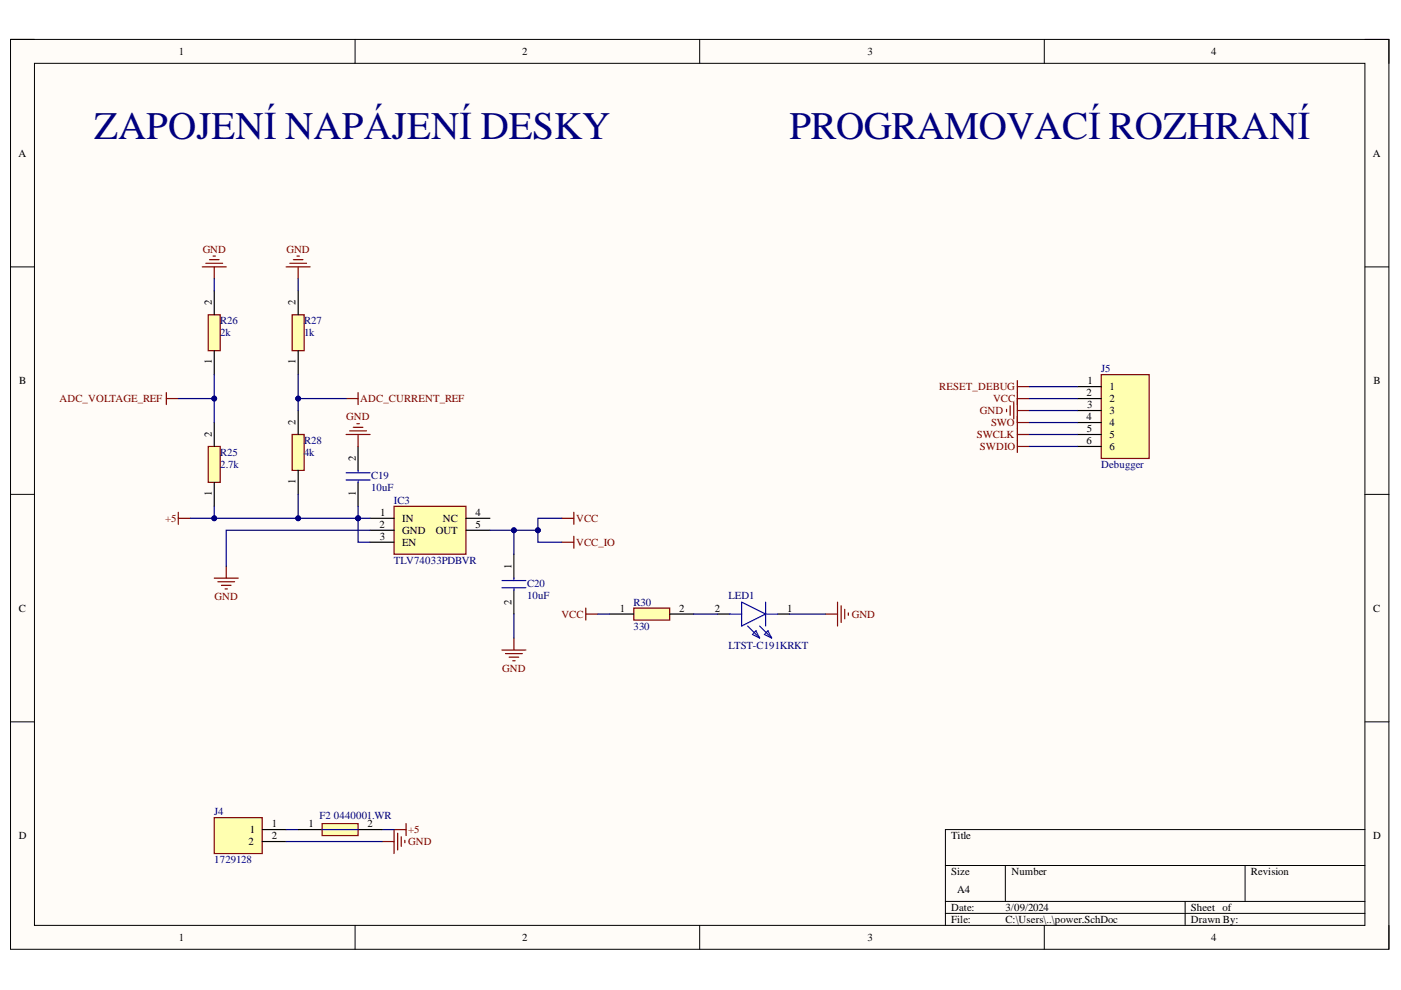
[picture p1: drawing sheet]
<svg xmlns="http://www.w3.org/2000/svg" width="297mm" height="210mm" viewBox="0 0 297 210" stroke-linecap="round" stroke-linejoin="round" font-family="sans-serif">
<path d="M2.2 8.4h292.3v192.9h-292.3z" fill-rule="evenodd" fill="#fffcf8"/>
<path d="M2.2 8.4h292.3v192.9h-292.3z" fill="none" stroke="#000" stroke-width=".21"/>
<path d="M7.3 13.4h282.1v182.8h-282.1z" fill-rule="evenodd" fill="#fffcf8"/>
<g fill="none" stroke="#000" stroke-width=".21">
<path d="M2.2 8.4h5.1M7.3 13.4h282.1v182.8h-282.1zM75.3 8.4v5M148.3 8.4v5M221.4 8.4v5M289.4 8.4h5.1v5M2.2 56.6h5.1M289.4 56.6h5.1M2.2 104.8h5.1M289.4 104.8h5.1M2.2 153h5.1M289.4 153h5.1"/>
<path d="M289.4 175.9h-89v20.3M75.3 196.2v5.1M148.3 196.2v5.1M200.4 183.5h89M200.4 191.1h89M200.4 193.7h89M213.2 183.5v7.6M221.4 196.2v5.1M251.3 191.1v5.1M264 183.5v7.6M294.5 196.2v5.1"/>
</g>
<path d="M83.5 107.3h15.3v10.2h-15.3z" fill-rule="evenodd" fill="#ffffb0"/>
<path d="M37.8 108.6v2.6M37.8 109.9h2.5M83.5 107.3h15.3v10.2h-15.3zM119.1 109.9h2.6M119.1 115h2.6M121.7 108.6v2.6M121.7 113.7v2.5M45.4 122.6h5.1M46.2 123.3h3.5M47 124.1h2M47.7 124.9h.5M48 120v2.6" fill="none" stroke="#800000" stroke-width=".25"/>
<path d="M78.5 109.9h5M78.5 112.4h5M78.5 115h5M98.8 109.9h5.1M98.8 112.4h5.1" fill="none" stroke="#000" stroke-width=".25"/>
<path d="M45.4 173.4h10.2v7.6h-10.2z" fill-rule="evenodd" fill="#ffffb0"/>
<g fill="none" stroke="#800000" stroke-width=".25">
<path d="M73.4 92.1h5.1M74.1 91.4h3.6M74.9 90.6h2M75.7 89.8h.5M75.9 92.1v2.6M106.4 137.8h5.1M107.2 138.6h3.5M107.9 139.3h2.1M109 135.3v2.5M108.7 140.1h.5M45.4 173.4h10.2v7.6h-10.2zM81 178.4h2.5"/>
<path d="M84.3 176.7v3.5M85.1 177.4v2.1M85.8 178.2v.5M86.1 174.6v2.6M86.1 175.9h-2.6v5.1"/>
</g>
<path d="M75.9 94.7v5M75.9 102.3v5M109 117.5v5.1M109 125.1v5.1M55.6 175.9h5.1M55.6 178.4h5.1" fill="none" stroke="#000" stroke-width=".25"/>
<path d="M75.9 99.7v.5M73.4 101.8h5.1M73.4 100.2h5.1M75.9 101.8v.5M106.4 123.1h5.1M106.4 124.6h5.1M109 122.6v.5M109 124.6v.5" fill="none" stroke="#00f" stroke-width=".25"/>
<path d="M233.5 79.4h10.1v17.8h-10.1z" fill-rule="evenodd" fill="#ffffb0"/>
<g fill="none" stroke="#800000" stroke-width=".25">
<path d="M42.9 56.6h5.1M43.6 55.8h3.6M44.4 55.1h2M45.2 54.3h.5M45.4 56.6v2.5M233.5 79.4h10.1v17.8h-10.1zM35.3 84.5h2.5M35.3 83.2v2.6M213.4 86.8v.5M214.2 86v2.1M214.9 85.3v3.5M215.7 80.7v15.2"/>
<path d="M215.7 82h2.5M215.7 92.1h2.5M215.7 94.7h2.5M215.7 87h2.5M215.7 84.5h2.5M215.7 89.6h2.5"/>
</g>
<path d="M228.4 82h5.1M228.4 84.5h5.1M228.4 87h5.1M228.4 89.6h5.1M228.4 92.1h5.1M228.4 94.7h5.1" fill="none" stroke="#000" stroke-width=".25"/>
<path d="M61.9 66.7h2.6v7.7h-2.6z" fill-rule="evenodd" fill="#ffffb0"/>
<path d="M60.7 56.6h5.1M61.4 55.8h3.6M62.2 55.1h2M63 54.3h.5M63.2 56.6v2.5M61.9 66.7h2.6v7.7h-2.6z" fill="none" stroke="#800000" stroke-width=".25"/>
<path d="M63.2 61.7v5M63.2 74.4v5" fill="none" stroke="#000" stroke-width=".25"/>
<path d="M44.2 66.7h2.5v7.7h-2.5z" fill-rule="evenodd" fill="#ffffb0"/>
<path d="M44.2 66.7h2.5v7.7h-2.5z" fill="none" stroke="#800000" stroke-width=".25"/>
<path d="M45.4 61.7v5M45.4 74.4v5" fill="none" stroke="#000" stroke-width=".25"/>
<path d="M44.2 94.7h2.5v7.6h-2.5z" fill-rule="evenodd" fill="#ffffb0"/>
<path d="M44.2 94.7h2.5v7.6h-2.5z" fill="none" stroke="#800000" stroke-width=".25"/>
<path d="M45.4 89.6v5.1M45.4 102.3v5" fill="none" stroke="#000" stroke-width=".25"/>
<path d="M61.9 92.1h2.6v7.6h-2.6z" fill-rule="evenodd" fill="#ffffb0"/>
<path d="M61.9 92.1h2.6v7.6h-2.6zM73.4 84.5h2.5M75.9 83.2v2.6" fill="none" stroke="#800000" stroke-width=".25"/>
<path d="M63.2 87v5.1M63.2 99.7v5.1" fill="none" stroke="#000" stroke-width=".25"/>
<path d="M114 112.4v2.6h5.1" fill="none" stroke="#000080" stroke-width=".25"/>
<circle cx="114" cy="112.4" r=".51" fill="#000080"/>
<circle cx="114" cy="112.4" r=".51" fill="none" stroke="#000080" stroke-width=".21"/>
<path d="M109 112.4v5.1M109 130.2v5.1M60.7 178.4h20.3" fill="none" stroke="#000080" stroke-width=".25"/>
<circle cx="109" cy="112.4" r=".51" fill="#000080"/>
<circle cx="109" cy="112.4" r=".51" fill="none" stroke="#000080" stroke-width=".21"/>
<path d="M75.9 107.3v2.6" fill="none" stroke="#000080" stroke-width=".25"/>
<circle cx="75.9" cy="109.9" r=".51" fill="#000080"/>
<circle cx="75.9" cy="109.9" r=".51" fill="none" stroke="#000080" stroke-width=".21"/>
<path d="M218.2 82h10.2M218.2 84.5h10.2M218.2 87h10.2M218.2 94.7h10.2M218.2 92.1h10.2M218.2 89.6h10.2M119.1 109.9h-5.1v2.5h-10.1" fill="none" stroke="#000080" stroke-width=".25"/>
<circle cx="109" cy="112.4" r=".51" fill="#000080"/>
<circle cx="109" cy="112.4" r=".51" fill="none" stroke="#000080" stroke-width=".21"/>
<circle cx="114" cy="112.4" r=".51" fill="#000080"/>
<circle cx="114" cy="112.4" r=".51" fill="none" stroke="#000080" stroke-width=".21"/>
<path d="M40.3 109.9h38.2M78.5 112.4h-30.5v7.6" fill="none" stroke="#000080" stroke-width=".25"/>
<circle cx="75.9" cy="109.9" r=".51" fill="#000080"/>
<circle cx="75.9" cy="109.9" r=".51" fill="none" stroke="#000080" stroke-width=".21"/>
<circle cx="63.2" cy="109.9" r=".51" fill="#000080"/>
<circle cx="63.2" cy="109.9" r=".51" fill="none" stroke="#000080" stroke-width=".21"/>
<circle cx="45.4" cy="109.9" r=".51" fill="#000080"/>
<circle cx="45.4" cy="109.9" r=".51" fill="none" stroke="#000080" stroke-width=".21"/>
<path d="M45.4 107.3v2.6" fill="none" stroke="#000080" stroke-width=".25"/>
<circle cx="45.4" cy="109.9" r=".51" fill="#000080"/>
<circle cx="45.4" cy="109.9" r=".51" fill="none" stroke="#000080" stroke-width=".21"/>
<path d="M45.4 79.4v10.2" fill="none" stroke="#000080" stroke-width=".25"/>
<circle cx="45.4" cy="84.5" r=".51" fill="#000080"/>
<circle cx="45.4" cy="84.5" r=".51" fill="none" stroke="#000080" stroke-width=".21"/>
<path d="M37.8 84.5h7.6" fill="none" stroke="#000080" stroke-width=".25"/>
<circle cx="45.4" cy="84.5" r=".51" fill="#000080"/>
<circle cx="45.4" cy="84.5" r=".51" fill="none" stroke="#000080" stroke-width=".21"/>
<path d="M45.4 59.1v2.6M63.2 59.1v2.6M63.2 104.8v5.1" fill="none" stroke="#000080" stroke-width=".25"/>
<circle cx="63.2" cy="109.9" r=".51" fill="#000080"/>
<circle cx="63.2" cy="109.9" r=".51" fill="none" stroke="#000080" stroke-width=".21"/>
<path d="M63.2 79.4v7.6" fill="none" stroke="#000080" stroke-width=".25"/>
<circle cx="63.2" cy="84.5" r=".51" fill="#000080"/>
<circle cx="63.2" cy="84.5" r=".51" fill="none" stroke="#000080" stroke-width=".21"/>
<path d="M63.2 84.5h10.2" fill="none" stroke="#000080" stroke-width=".25"/>
<circle cx="63.2" cy="84.5" r=".51" fill="#000080"/>
<circle cx="63.2" cy="84.5" r=".51" fill="none" stroke="#000080" stroke-width=".21"/>
<path d="M75.9 109.9v5.1h2.6" fill="none" stroke="#000080" stroke-width=".25"/>
<circle cx="75.9" cy="109.9" r=".51" fill="#000080"/>
<circle cx="75.9" cy="109.9" r=".51" fill="none" stroke="#000080" stroke-width=".21"/>
<path d="M60.7 175.9h2.5M81 175.9h2.5" fill="none" stroke="#000080" stroke-width=".25"/>
<path d="M68.3 174.6h7.6v2.6h-7.6z" fill-rule="evenodd" fill="#ffffb0"/>
<path d="M68.3 174.6h7.6v2.6h-7.6z" fill="none" stroke="#800000" stroke-width=".25"/>
<path d="M63.2 175.9h5.1M75.9 175.9h5.1" fill="none" stroke="#000" stroke-width=".25"/>
<path d="M68.3 175.9h7.6" fill="none" stroke="#00f" stroke-width=".25"/>
<path d="M134.4 128.9h7.6v2.6h-7.6z" fill-rule="evenodd" fill="#ffffb0"/>
<path d="M124.2 130.2h2.5M124.2 128.9v2.6M134.4 128.9h7.6v2.6h-7.6zM175 130.2h2.6M177.6 127.7v5M178.3 128.4v3.6M179.1 129.2v2M179.9 129.9v.6" fill="none" stroke="#800000" stroke-width=".25"/>
<path d="M129.3 130.2h5.1M142 130.2h5.1M152.2 130.2h2.5M164.9 130.2h2.5" fill="none" stroke="#000" stroke-width=".25"/>
<path d="M154.7 130.2h2.5M157.2 127.7l5.1 2.5-5.1 2.5zM158.5 132.7l2.6 2.6M160.3 133.7l.8 1.6-1.6-.8zM161.1 132.7l2.5 2.6M162.1 134.5l.7-.8 .8 1.6zM162.3 127.7v5M162.3 130.2h2.6" fill="none" stroke="#00f" stroke-width=".25"/>
<path d="M126.7 130.2h2.6M147.1 130.2h5.1M167.4 130.2h7.6" fill="none" stroke="#000080" stroke-width=".25"/>
<g font-size="8.3" fill="#000080">
<text x="20" y="29.4">ZAPOJENÍ NAPÁJENÍ DESKY</text>
<text x="167.4" y="29.4">PROGRAMOVACÍ ROZHRANÍ</text>
</g>
<g font-size="2.3">
<text x="37.9" y="11.7">1</text>
<text x="110.7" y="11.7">2</text>
<text x="183.9" y="11.7">3</text>
<text x="256.8" y="11.7">4</text>
<text x="3.9" y="33.3">A</text>
<text x="291.1" y="33.3">A</text>
<text x="44.9" y="64.7" transform="rotate(-90 44.9 64.7)">2</text>
<text x="62.7" y="64.7" transform="rotate(-90 62.7 64.7)">2</text>
<text x="44.9" y="77.2" transform="rotate(-90 44.9 77.2)">1</text>
<text x="62.7" y="77.2" transform="rotate(-90 62.7 77.2)">1</text>
<text x="4.1" y="81.5">B</text>
<text x="230.3" y="84">2</text>
<text x="230.6" y="81.5">1</text>
<text x="235.2" y="82.7">1</text>
<text x="291.2" y="81.5">B</text>
<text x="230.3" y="89.1">4</text>
<text x="230.5" y="86.5">3</text>
<text x="235.2" y="85.3">2</text>
<text x="235.2" y="87.8">3</text>
<text x="44.9" y="92.6" transform="rotate(-90 44.9 92.6)">2</text>
<text x="62.7" y="90.1" transform="rotate(-90 62.7 90.1)">2</text>
<text x="230.3" y="94.2">6</text>
<text x="230.4" y="91.7">5</text>
<text x="235.2" y="90.4">4</text>
<text x="235.2" y="92.9">5</text>
<text x="235.2" y="95.5">6</text>
<text x="75.5" y="97.7" transform="rotate(-90 75.5 97.7)">2</text>
<text x="44.9" y="105.2" transform="rotate(-90 44.9 105.2)">1</text>
<text x="62.7" y="102.7" transform="rotate(-90 62.7 102.7)">1</text>
<text x="75.5" y="105.2" transform="rotate(-90 75.5 105.2)">1</text>
<text x="80.4" y="112">2</text>
<text x="80.6" y="109.4">1</text>
<text x="85.3" y="110.7">IN</text>
<text x="85.3" y="113.2">GND</text>
<text x="92.4" y="113.2">OUT</text>
<text x="93.9" y="110.7">NC</text>
<text x="100.8" y="109.4">4</text>
<text x="100.8" y="112">5</text>
<text x="80.5" y="114.5">3</text>
<text x="85.3" y="115.8">EN</text>
<text x="108.4" y="120.6" transform="rotate(-90 108.4 120.6)">1</text>
<text x="4" y="129.7">C</text>
<text x="108.4" y="128.2" transform="rotate(-90 108.4 128.2)">2</text>
<text x="131.5" y="129.7">1</text>
<text x="144" y="129.7">2</text>
<text x="151.6" y="129.7">2</text>
<text x="166.9" y="129.7">1</text>
<text x="291.2" y="129.7">C</text>
<text x="4" y="178">D</text>
<text x="52.7" y="179.2">2</text>
<text x="53" y="176.7">1</text>
<text x="57.6" y="175.4">1</text>
<text x="57.6" y="178">2</text>
<text x="65.4" y="175.4">1</text>
<text x="77.9" y="175.4">2</text>
<text x="201.7" y="178">Title</text>
<text x="291.2" y="178">D</text>
<text x="201.7" y="185.6">Size</text>
<text x="214.4" y="185.6">Number</text>
<text x="265.2" y="185.6">Revision</text>
<text x="202.9" y="189.4">A4</text>
<text x="201.7" y="193.2">Date:</text>
<text x="201.7" y="195.7">File:</text>
<text x="213.2" y="193.2">3/09/2024</text>
<text x="213.2" y="195.7">C:\Users\..\power.SchDoc</text>
<text x="252.5" y="193.2">Sheet of</text>
<text x="252.5" y="195.7">Drawn By:</text>
<text x="37.9" y="199.5">1</text>
<text x="110.7" y="199.5">2</text>
<text x="183.9" y="199.5">3</text>
<text x="256.8" y="199.5">4</text>
</g>
<g font-size="2.3" fill="#800000">
<text x="43" y="53.6">GND</text>
<text x="60.7" y="53.6">GND</text>
<text x="199.1" y="82.7">RESET_DEBUG</text>
<text x="12.6" y="85.3">ADC_VOLTAGE_REF</text>
<text x="73.4" y="89.1">GND</text>
<text x="76.4" y="85.3">ADC_CURRENT_REF</text>
<text x="207.8" y="87.8">GND</text>
<text x="210.5" y="85.3">VCC</text>
<text x="207.1" y="92.9">SWCLK</text>
<text x="207.8" y="95.5">SWDIO</text>
<text x="210.1" y="90.4">SWO</text>
<text x="35" y="110.7">+5</text>
<text x="122.1" y="110.7">VCC</text>
<text x="122.1" y="115.8">VCC_IO</text>
<text x="45.5" y="127.2">GND</text>
<text x="119" y="131">VCC</text>
<text x="180.6" y="131">GND</text>
<text x="106.5" y="142.4">GND</text>
<text x="86.5" y="176.7">+5</text>
<text x="86.5" y="179.2">GND</text>
</g>
<g font-size="2.3" fill="#000080">
<text x="46.7" y="68.8">R26</text>
<text x="46.7" y="71.3">2k</text>
<text x="64.5" y="68.8">R27</text>
<text x="64.5" y="71.3">1k</text>
<text x="233.5" y="78.9">J5</text>
<text x="64.5" y="94.2">R28</text>
<text x="46.7" y="96.8">R25</text>
<text x="46.7" y="99.3">2.7k</text>
<text x="64.5" y="96.8">4k</text>
<text x="78.7" y="101.6">C19</text>
<text x="233.5" y="99.3">Debugger</text>
<text x="78.7" y="104.1">10uF</text>
<text x="83.5" y="106.9">IC3</text>
<text x="83.5" y="119.6">TLV74033PDBVR</text>
<text x="111.7" y="124.4">C20</text>
<text x="111.7" y="126.9">10uF</text>
<text x="134.3" y="128.4">R30</text>
<text x="154.5" y="126.9">LED1</text>
<text x="134.3" y="133.5">330</text>
<text x="154.5" y="137.6">LTST-C191KRKT</text>
<text x="45.4" y="172.9">J4</text>
<text x="67.8" y="173.6">F2</text>
<text x="70.8" y="173.6">0440001.WR</text>
<text x="45.4" y="183">1729128</text>
</g>
</svg>
